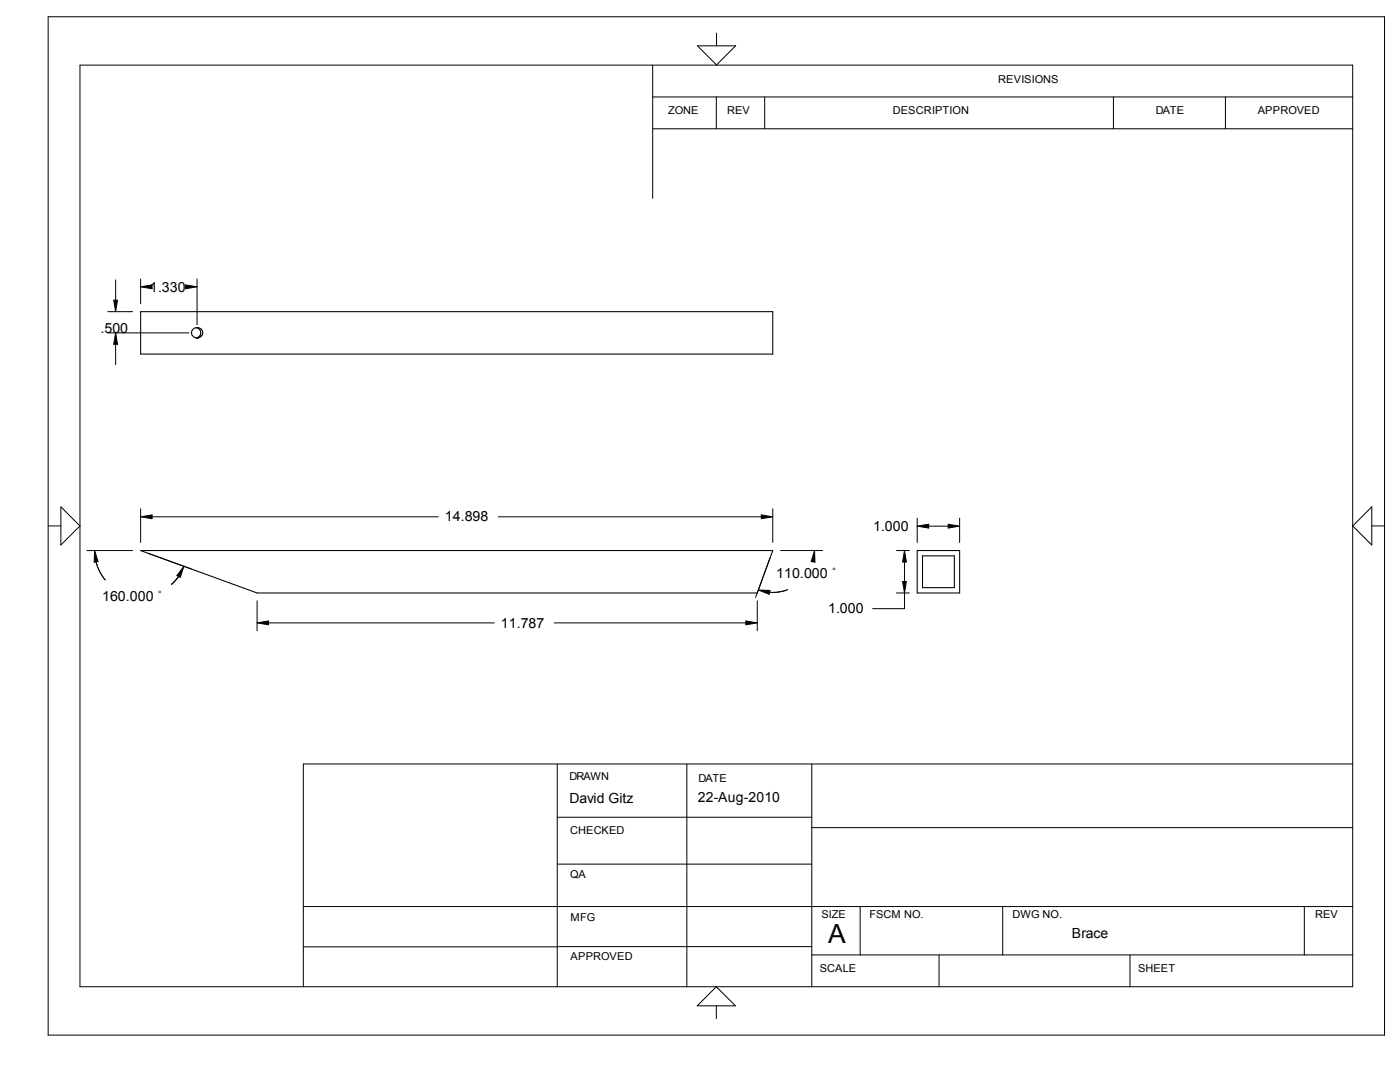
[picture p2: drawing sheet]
<svg xmlns="http://www.w3.org/2000/svg" width="279mm" height="216mm" viewBox="0 0 279 216" stroke-linecap="round" stroke-linejoin="round" font-family="sans-serif">
<path d="M28.1 62.2h126.1v8.5h-126.1zM38.4 65.9a1.1 1.1 0 0 1 1.8-.2 1.1 1.1 0 0 1-.6 1.7 1.11 1.11 0 0 1-1.1-.3 1.11 1.11 0 0 1-.1-1.2zM39.1 65.4a1.04 1.04 0 0 1 1 1 1.04 1.04 0 0 1-1 1M28.1 109.9h126.1l-3.1 8.4h-99.8zM183 109.9h8.5v8.4h-8.5zM184.1 110.9h6.4v6.4h-6.4z" fill="none" stroke="#000" stroke-width=".21"/>
<g fill="none" stroke="#000" stroke-width=".2">
<path d="M9.6 3.3h266.7v203.2h-266.7zM16 13h254v183.9h-254zM130.3 19.3h139.7M130.3 13v26.6M139.2 9.1h7.6l-3.8 3.9zM143 19.3v6.4M143 6.6v2.5M152.6 19.3v6.4M222.2 19.3v6.4M244.6 19.3v6.4M130.3 25.7h139.7M22.7 59.9h.8l-.4 2.3z"/>
<path d="M23.1 55.8v4.1M28.1 55.7v4.9M28.1 57.2l2.3-.3v.7zM37 56.9l2.3 .3-2.3 .4zM39.3 55.7v9.1M21.5 62.2h5M21.5 66.4h16.2M23.1 68.7v4.1M23.1 66.4l.4 2.3h-.8zM9.6 104.9h2.5M12.1 101.1l3.9 3.8-3.9 3.9zM17.3 109.9h9.2"/>
<path d="M18.9 109.9l.7 2.2-.8 .1zM19.2 112.1l.8 2.1 1 1.5M28.1 101.5v6.7M28.1 103.1l2.3-.4v.8zM29.5 110.4l8.7 3.1M30.4 103.1h57.1M35.6 115l-1.4 1.6M36.7 113l-.7 2.2-.7-.3zM51.3 119.9v6M99.4 103.1h52.5M151.1 119.9v6M151.3 117.7l2.4 .1-.2 .8z"/>
<path d="M151.9 102.7l2.3 .4-2.3 .4zM153.7 111.3l-2.9 7.9M154.2 101.5v6.7M155.8 109.9h8.4M157.2 117.7l-1.6 .4-2 .1M162.6 109.9v2.3l-.7-.1zM178.9 109.9h2.6M178.9 118.3h2.6M180.1 116h.8l-.4 2.3zM180.5 118.3v3.2h-6.3M180.5 109.9l.4 2.2h-.8zM180.5 112.1v3.9"/>
<path d="M183 103.4v4.8M183 105l2.3-.4v.8zM183 105h.1M185.3 105h3.9M189.2 104.6l2.3 .4-2.3 .4zM191.5 103.4v4.8M273.8 101.1v7.7l-3.8-3.9zM273.8 104.9h2.5M51.3 124.3l2.3-.4v.8zM53.6 124.3h45M110.6 124.3h38.2M148.8 123.9l2.3 .4-2.3 .4z"/>
<path d="M111.2 152.4v44.5M137.1 152.4v44.5M162 152.4v44.5M270 152.4h-209.5v44.5M111.2 172.4h50.8M111.2 163.1h50.8M162 165.1h108M60.5 188.9h50.7M60.5 180.9h209.5M111.2 188.9h50.8M143 196.9l3.8 3.8h-7.7zM162 190.5h108"/>
<path d="M171.7 180.9v9.6M187.4 190.5v6.4M200.1 180.9v9.6M225.5 190.5v6.4M260.3 180.9v9.6M143 200.7v2.5"/>
</g>
<g fill="#000">
<path d="M22.7 59.9h.8v2.3h-.8zM28.1 56.9h2.3v.7h-2.3zM37 56.9h2.3v.7h-2.3zM22.7 66.5h.8v2.2h-.8zM18.8 109.9h.8v2.3h-.8zM28.1 102.8h2.3v.7h-2.3zM35.3 113.1h1.4v2.1h-1.4zM151.5 117.8h2.2v.8h-2.2zM151.9 102.8h2.3v.7h-2.3zM161.9 109.9h.7v2.3h-.7zM180.1 116h.8v2.3h-.8zM180.2 109.9h.7v2.2h-.7z"/>
<path d="M183 104.6h2.3v.8h-2.3zM189.2 104.6h2.3v.8h-2.3zM51.3 124h2.3v.7h-2.3zM148.8 124h2.3v.7h-2.3z"/>
</g>
<text font-size="5.3" x="165.3" y="188.3">A</text>
<g font-size="2.8">
<text x="29.9" y="58.2">1.330</text>
<text x="20.1" y="66.4">.500</text>
<text x="88.8" y="104.1">14.898</text>
<text x="174.2" y="105.9">1.000</text>
<text x="20.4" y="119.8">160.000 ˚</text>
<text x="154.9" y="115.4">110.000 ˚</text>
<text x="99.9" y="125.2">11.787</text>
<text x="165.3" y="122.4">1.000</text>
<text x="113.7" y="160.2">David Gitz</text>
<text x="139.3" y="160.1">22-Aug-2010</text>
<text x="213.9" y="187.2">Brace</text>
</g>
<g font-size="2.2">
<text x="199.2" y="16.6">REVISIONS</text>
<text x="133.3" y="22.8">ZONE</text>
<text x="145.1" y="22.8">REV</text>
<text x="178.2" y="22.8">DESCRIPTION</text>
<text x="230.7" y="22.8">DATE</text>
<text x="251" y="22.8">APPROVED</text>
<text x="113.7" y="155.7">DRAWN</text>
<text x="139.4" y="156">DATE</text>
<text x="113.8" y="166.3">CHECKED</text>
<text x="113.8" y="175.2">QA</text>
<text x="113.9" y="183.7">MFG</text>
<text x="164" y="183.2">SIZE</text>
<text x="173.5" y="183.2">FSCM NO.</text>
<text x="202.1" y="183.2">DWG NO.</text>
<text x="262.5" y="183.2">REV</text>
<text x="113.9" y="191.6">APPROVED</text>
<text x="163.6" y="193.9">SCALE</text>
<text x="227.1" y="193.9">SHEET</text>
</g>
</svg>
